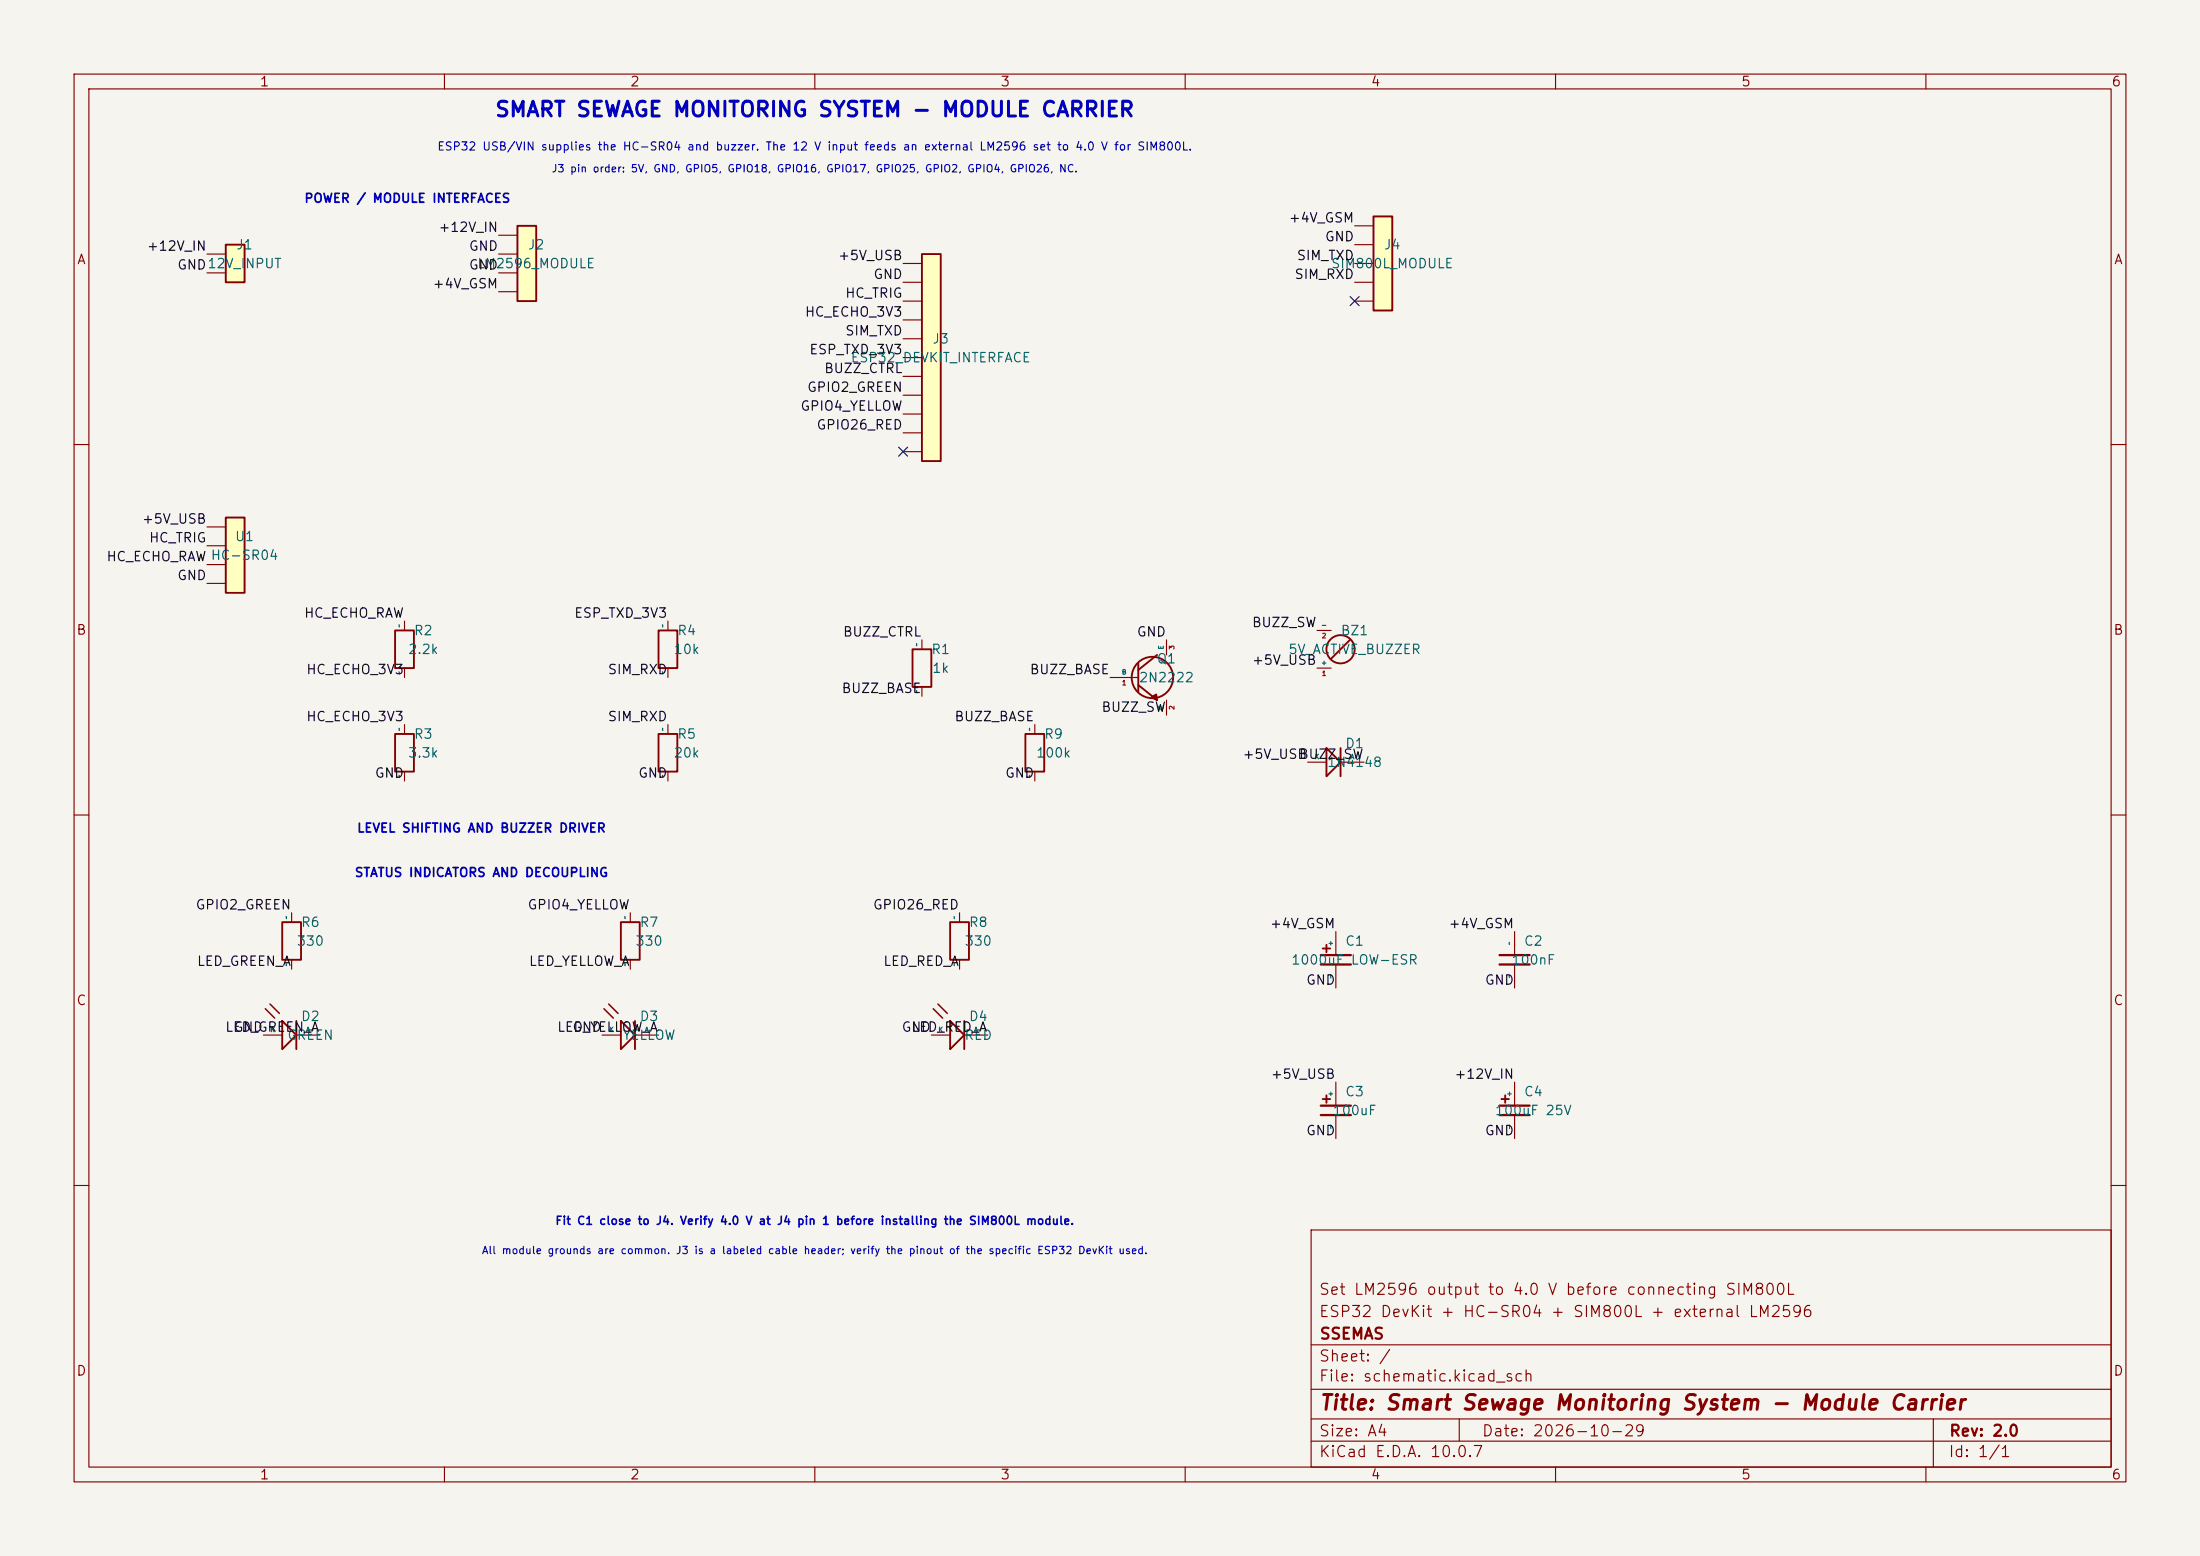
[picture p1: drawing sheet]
<svg xmlns="http://www.w3.org/2000/svg" width="297mm" height="210mm" viewBox="0 0 297 210" stroke-linecap="round" stroke-linejoin="round" font-family="sans-serif">
<path d="M0 0h297v210h-297z" fill="#f5f4ef" stroke="#f5f4ef" stroke-width=".14"/>
<g fill="none" stroke="#840000" stroke-width=".15">
<path d="M10 10h277v190h-277zM12 12h273v186h-273zM60 10v2M110 10v2M160 10v2M210 10v2M260 10v2M10 60h2M285 60h2M149.9 91.4h3.8M157.5 86.4v2M157.5 94.5v2"/>
<path d="M10 110h2M285 110h2M85.1 123.2v1.3M85.1 129.5v1.3M10 160h2M177 166h108v32h-108zM285 160h2M60 198v2M110 198v2M160 198v2M177 194.5h108M177 191.5h108"/>
<path d="M177 187.5h108M177 181.5h108M197 191.5v3M210 198v2M260 198v2M261 191.5v6.5"/>
</g>
<g fill="none" stroke="#840000" stroke-width=".25">
<path d="M153.7 92.5l2.5 2M153.7 89.5v3.8M156.2 88.4l-2.5 2M83.8 124.5h2.6v5h-2.6z"/>
<circle cx="155.6" cy="91.4" r="2.79"/>
</g>
<path d="M155.4 94.1l.7-.4 .1 .8z" fill="#840000" stroke="#840000" stroke-width=".25"/>
<path d="M30.5 33h2.5v5.1h-2.5z" fill="#ffffc2"/>
<path d="M30.5 33h2.5v5.1h-2.5z" fill="none" stroke="#840000" stroke-width=".25"/>
<path d="M27.9 34.3h2.6M27.9 36.8h2.6" fill="none" stroke="#840000" stroke-width=".15"/>
<path d="M30.5 69.9h2.5v10.1h-2.5z" fill="#ffffc2"/>
<path d="M30.5 69.9h2.5v10.1h-2.5z" fill="none" stroke="#840000" stroke-width=".25"/>
<path d="M27.9 71.1h2.6M27.9 73.7h2.6M27.9 76.2h2.6M27.9 78.7h2.6" fill="none" stroke="#840000" stroke-width=".15"/>
<path d="M124.5 34.3h2.5v27.9h-2.5z" fill="#ffffc2"/>
<path d="M124.5 34.3h2.5v27.9h-2.5zM53.3 85.1h2.6v5.1h-2.6zM53.3 99.1h2.6v5h-2.6zM38.1 124.5h2.5v5h-2.5zM38.1 137.8l1.9 1.9-1.9 1.9zM40 137.8v3.8" fill="none" stroke="#840000" stroke-width=".25"/>
<g fill="none" stroke="#840000" stroke-width=".15">
<path d="M121.9 35.6h2.6M121.9 38.1h2.6M121.9 40.6h2.6M121.9 43.2h2.6M121.9 45.7h2.6M121.9 48.3h2.6M121.9 50.8h2.6M121.9 53.3h2.6M121.9 55.9h2.6M121.9 58.4h2.6M121.9 61h2.6M54.6 83.8v1.3"/>
<path d="M54.6 90.2v1.2M54.6 97.8v1.3M54.6 104.1v1.3M35.6 139.7h2.5M39.4 123.2v1.3M39.4 129.5v1.3M40 139.7h3.2"/>
</g>
<path d="M35.8 136.1l1.3 1.3M36.4 135.5l1.3 1.3" fill="none" stroke="#840000" stroke-width=".2"/>
<path d="M69.8 30.5h2.6v10.1h-2.6z" fill="#ffffc2"/>
<path d="M69.8 30.5h2.6v10.1h-2.6zM88.9 99.1h2.5v5h-2.5zM88.9 85.1h2.5v5.1h-2.5zM123.2 87.6h2.5v5.1h-2.5zM179.1 101l1.9 1.9-1.9 1.9zM181 101v3.8M128.3 124.5h2.5v5h-2.5zM178.6 128h1M179.1 127.5v1M178.6 148.3h1M179.1 147.8v1" fill="none" stroke="#840000" stroke-width=".25"/>
<g fill="none" stroke="#840000" stroke-width=".15">
<path d="M67.3 31.8h2.5M67.3 34.3h2.5M67.3 36.8h2.5M67.3 39.4h2.5M90.2 83.8v1.3M90.2 90.2v1.2M90.2 97.8v1.3M124.5 86.4v1.2M124.5 92.7v1.3M90.2 104.1v1.3M176.5 102.9h2.6M181 102.9h3.1"/>
<path d="M129.5 123.2v1.3M129.5 129.5v1.3M180.3 125.7v3.2M180.3 130.2v3.2M180.3 146.1v3.1M180.3 150.5v3.2"/>
</g>
<path d="M178.3 128.9h4.1M178.3 130.2h4.1M178.3 149.2h4.1M178.3 150.5h4.1" fill="none" stroke="#840000" stroke-width=".3"/>
<path d="M185.4 29.2h2.6v12.7h-2.6z" fill="#ffffc2"/>
<g fill="none" stroke="#840000" stroke-width=".25">
<path d="M185.4 29.2h2.6v12.7h-2.6zM138.4 99.1h2.6v5h-2.6zM182.2 86.4l-2.5 2.5M83.8 137.8l1.9 1.9-1.9 1.9zM85.7 137.8v3.8M128.3 137.8l1.9 1.9-1.9 1.9zM130.2 137.8v3.8M202.7 148.3h1M203.2 147.8v1"/>
<circle cx="181" cy="87.6" r="1.9"/>
</g>
<g fill="none" stroke="#840000" stroke-width=".15">
<path d="M182.9 30.5h2.5M182.9 33h2.5M182.9 35.6h2.5M182.9 38.1h2.5M182.9 40.6h2.5M139.7 97.8v1.3M177.8 90.2h1.9M177.8 85.1h1.9M139.7 104.1v1.3M81.3 139.7h2.5M85.7 139.7h3.2M125.7 139.7h2.6"/>
<path d="M130.2 139.7h3.1M204.5 125.7v3.2M204.5 130.2v3.2M204.5 146.1v3.1M204.5 150.5v3.2"/>
</g>
<path d="M202.4 128.9h4.1M202.4 130.2h4.1M202.4 149.2h4.1M202.4 150.5h4.1" fill="none" stroke="#840000" stroke-width=".3"/>
<path d="M81.5 136.1l1.3 1.3M82.2 135.5l1.2 1.3M126 136.1l1.3 1.3M126.6 135.5l1.3 1.3" fill="none" stroke="#840000" stroke-width=".2"/>
<path d="M182.3 40l1.2 1.2M183.5 40l-1.2 1.2M121.3 60.4l1.2 1.2M122.5 60.4l-1.2 1.2" fill="none" stroke="#000084" stroke-width=".15"/>
<text font-size="2" fill="#0000c2" x="66.7" y="16.3">SMART SEWAGE MONITORING SYSTEM - MODULE CARRIER</text>
<text font-size="2" fill="#840000" x="178" y="190.8">Title: Smart Sewage Monitoring System - Module Carrier</text>
<g font-size="1.5" fill="#840000">
<text x="178" y="178.1">ESP32 DevKit + HC-SR04 + SIM800L + external LM2596</text>
<text x="178" y="175.1">Set LM2596 output to 4.0 V before connecting SIM800L</text>
<text x="178" y="184.1">Sheet: /</text>
<text x="178" y="181.1">SSEMAS</text>
<text x="178" y="186.8">File: schematic.kicad_sch</text>
<text x="178" y="197">KiCad E.D.A. 10.0.7</text>
<text x="178" y="194.2">Size: A4</text>
<text x="200" y="194.2">Date: 2026-10-29</text>
<text x="263" y="197">Id: 1/1</text>
<text x="263" y="194.2">Rev: 2.0</text>
</g>
<g font-size="1.3" fill="#840000">
<text x="35" y="12">1</text>
<text x="85" y="12">2</text>
<text x="135" y="12">3</text>
<text x="185" y="12">4</text>
<text x="235" y="12">5</text>
<text x="285" y="12">6</text>
<text x="10.3" y="36">A</text>
<text x="285.3" y="36">A</text>
<text x="10.2" y="86">B</text>
<text x="285.2" y="86">B</text>
<text x="10.2" y="136">C</text>
<text x="285.2" y="136">C</text>
<text x="10.2" y="186">D</text>
<text x="285.2" y="186">D</text>
<text x="35" y="200">1</text>
<text x="85" y="200">2</text>
<text x="135" y="200">3</text>
<text x="185" y="200">4</text>
<text x="235" y="200">5</text>
<text x="285" y="200">6</text>
</g>
<g font-size="1.3" fill="#0f0f0f">
<text x="19.7" y="34.2">+12V_IN</text>
<text x="59.1" y="31.6">+12V_IN</text>
<text x="63.2" y="34.2">GND</text>
<text x="113" y="35.4">+5V_USB</text>
<text x="173.9" y="30.4">+4V_GSM</text>
<text x="175" y="35.4">SIM_TXD</text>
<text x="178.8" y="32.9">GND</text>
<text x="23.8" y="36.7">GND12V_INPUT</text>
<text x="58.3" y="39.2">+4V_GSM</text>
<text x="63.2" y="36.7">GND</text>
<text x="114" y="40.5">HC_TRIG</text>
<text x="117.8" y="38">GND</text>
<text x="174.7" y="38">SIM_RXD</text>
<text x="108.6" y="43.1">HC_ECHO_3V3</text>
<text x="114" y="45.6">SIM_TXD</text>
<text x="108.9" y="53.2">GPIO2_GREEN</text>
<text x="109.2" y="48.1">ESP_TXD_3V3</text>
<text x="111.2" y="50.7">BUZZ_CTRL</text>
<text x="108" y="55.8">GPIO4_YELLOW</text>
<text x="110.1" y="58.3">GPIO26_RED</text>
<text x="19.1" y="71">+5V_USB</text>
<text x="14.3" y="76.1">HC_ECHO_RAW HC-SR04</text>
<text x="20" y="73.5">HC_TRIG</text>
<text x="23.8" y="78.6">GND</text>
<text x="41" y="83.7">HC_ECHO_RAW</text>
<text x="77.4" y="83.7">ESP_TXD_3V3</text>
<text x="113.7" y="86.2">BUZZ_CTRL</text>
<text x="153.4" y="86.2">GND</text>
<text x="168.9" y="85">BUZZ_SW</text>
<text x="41.3" y="91.3">HC_ECHO_3V3</text>
<text x="82" y="91.3">SIM_RXD</text>
<text x="113.5" y="93.9">BUZZ_BASE</text>
<text x="138.9" y="91.3">BUZZ_BASE</text>
<text x="168.9" y="90">+5V_USB</text>
<text x="41.3" y="97.7">HC_ECHO_3V3</text>
<text x="82" y="97.7">SIM_RXD</text>
<text x="128.8" y="97.7">BUZZ_BASE</text>
<text x="148.6" y="96.4">BUZZ_SW</text>
<text x="50.5" y="105.3">GND</text>
<text x="86.1" y="105.3">GND</text>
<text x="135.6" y="105.3">GND</text>
<text x="167.7" y="102.7">+5V_USB</text>
<text x="175.3" y="102.7">BUZZ_SW</text>
<text x="26.3" y="123.1">GPIO2_GREEN</text>
<text x="71.1" y="123.1">GPIO4_YELLOW</text>
<text x="117.8" y="123.1">GPIO26_RED</text>
<text x="171.3" y="125.6">+4V_GSM</text>
<text x="195.5" y="125.6">+4V_GSM</text>
<text x="26.5" y="130.7">LED_GREEN_A</text>
<text x="71.3" y="130.7">LED_YELLOW_A</text>
<text x="119.2" y="130.7">LED_RED_A</text>
<text x="176.2" y="133.2">GND</text>
<text x="200.4" y="133.2">GND</text>
<text x="30.3" y="139.6">LED_GREEN_A</text>
<text x="31.5" y="139.6">GND</text>
<text x="75.1" y="139.6">LED_YELLOW_A</text>
<text x="77.2" y="139.6">GND</text>
<text x="121.6" y="139.6">GND</text>
<text x="123" y="139.6">LED_RED_A</text>
<text x="171.5" y="145.9">+5V_USB</text>
<text x="196.3" y="145.9">+12V_IN</text>
<text x="176.2" y="153.5">GND</text>
<text x="200.4" y="153.5">GND</text>
</g>
<g font-size="1.3" fill="#006464">
<text x="31.8" y="34">J1</text>
<text x="71.2" y="34">J2</text>
<text x="186.7" y="34">J4</text>
<text x="64.3" y="36.5">LM2596_MODULE</text>
<text x="179.6" y="36.5">SIM800L_MODULE</text>
<text x="125.8" y="46.7">J3</text>
<text x="114.7" y="49.2">ESP32_DEVKIT_INTERFACE</text>
<text x="31.6" y="73.4">U1</text>
<text x="55" y="88.6">2.2k</text>
<text x="55.8" y="86.1">R2</text>
<text x="90.9" y="88.6">10k</text>
<text x="91.3" y="86.1">R4</text>
<text x="125.6" y="88.6">R1</text>
<text x="156.1" y="89.9">Q1</text>
<text x="173.8" y="88.6">5V_ACTIVE_BUZZER</text>
<text x="180.9" y="86.1">BZ1</text>
<text x="125.8" y="91.1">1k</text>
<text x="153.7" y="92.4">2N2222</text>
<text x="55.8" y="100">R3</text>
<text x="91.3" y="100">R5</text>
<text x="140.9" y="100">R9</text>
<text x="181.5" y="101.3">D1</text>
<text x="55" y="102.6">3.3k</text>
<text x="90.9" y="102.6">20k</text>
<text x="139.8" y="102.6">100k</text>
<text x="179.1" y="103.8">1N4148</text>
<text x="40.5" y="125.4">R6</text>
<text x="86.3" y="125.4">R7</text>
<text x="130.7" y="125.4">R8</text>
<text x="40" y="128">330</text>
<text x="85.7" y="128">330</text>
<text x="130.1" y="128">330</text>
<text x="174.2" y="130.5">1000uF LOW-ESR</text>
<text x="181.5" y="128">C1</text>
<text x="203.9" y="130.5">100nF</text>
<text x="205.6" y="128">C2</text>
<text x="38.7" y="140.7">GREEN</text>
<text x="40.5" y="138.1">D2</text>
<text x="84" y="140.7">YELLOW</text>
<text x="86.3" y="138.1">D3</text>
<text x="130.1" y="140.7">RED</text>
<text x="130.7" y="138.1">D4</text>
<text x="181.5" y="148.3">C3</text>
<text x="205.6" y="148.3">C4</text>
<text x="179.8" y="150.8">100uF</text>
<text x="201.7" y="150.8">100uF 25V</text>
</g>
<g font-size="1.2" fill="#0000c2">
<text x="41" y="27.7">POWER / MODULE INTERFACES</text>
<text x="48.1" y="112.7">LEVEL SHIFTING AND BUZZER DRIVER</text>
<text x="47.8" y="118.7">STATUS INDICATORS AND DECOUPLING</text>
</g>
<g font-size="1.1" fill="#0000c2">
<text x="58.9" y="20.6">ESP32 USB/VIN supplies the HC-SR04 and buzzer. The 12 V input feeds an external LM2596 set to 4.0 V for SIM800L.</text>
<text x="74.9" y="165.6">Fit C1 close to J4. Verify 4.0 V at J4 pin 1 before installing the SIM800L module.</text>
</g>
<g font-size="1" fill="#0000c2">
<text x="74.4" y="23.5">J3 pin order: 5V, GND, GPIO5, GPIO18, GPIO16, GPIO17, GPIO25, GPIO2, GPIO4, GPIO26, NC.</text>
<text x="65" y="169.5">All module grounds are common. J3 is a labeled cable header; verify the pinout of the specific ESP32 DevKit used.</text>
</g>
<g font-size=".6" fill="#006464">
<text x="54.4" y="84.7" transform="rotate(-90 54.4 84.7)">~</text>
<text x="89.9" y="84.7" transform="rotate(-90 89.9 84.7)">~</text>
<text x="124.2" y="87.3" transform="rotate(-90 124.2 87.3)">~</text>
<text x="157.2" y="87.7" transform="rotate(-90 157.2 87.7)">E</text>
<text x="178.3" y="89.9">+</text>
<text x="178.3" y="84.8">-</text>
<text x="54.4" y="91.1" transform="rotate(-90 54.4 91.1)">~</text>
<text x="89.9" y="91.1" transform="rotate(-90 89.9 91.1)">~</text>
<text x="124.2" y="93.6" transform="rotate(-90 124.2 93.6)">~</text>
<text x="151.4" y="91.2">B</text>
<text x="157.2" y="95.9" transform="rotate(-90 157.2 95.9)">C</text>
<text x="54.4" y="98.7" transform="rotate(-90 54.4 98.7)">~</text>
<text x="89.9" y="98.7" transform="rotate(-90 89.9 98.7)">~</text>
<text x="139.5" y="98.7" transform="rotate(-90 139.5 98.7)">~</text>
<text x="54.4" y="105.1" transform="rotate(-90 54.4 105.1)">~</text>
<text x="89.9" y="105.1" transform="rotate(-90 89.9 105.1)">~</text>
<text x="139.5" y="105.1" transform="rotate(-90 139.5 105.1)">~</text>
<text x="177.4" y="102.6">K</text>
<text x="182.2" y="102.6">A</text>
<text x="39.1" y="124.1" transform="rotate(-90 39.1 124.1)">~</text>
<text x="84.8" y="124.1" transform="rotate(-90 84.8 124.1)">~</text>
<text x="129.3" y="124.1" transform="rotate(-90 129.3 124.1)">~</text>
<text x="39.1" y="130.5" transform="rotate(-90 39.1 130.5)">~</text>
<text x="84.8" y="130.5" transform="rotate(-90 84.8 130.5)">~</text>
<text x="129.3" y="130.5" transform="rotate(-90 129.3 130.5)">~</text>
<text x="180.1" y="127.8" transform="rotate(-90 180.1 127.8)">+</text>
<text x="204.2" y="127.6" transform="rotate(-90 204.2 127.6)">~</text>
<text x="180.1" y="132.2" transform="rotate(-90 180.1 132.2)">-</text>
<text x="204.2" y="132.1" transform="rotate(-90 204.2 132.1)">~</text>
<text x="36.4" y="139.5">K</text>
<text x="41.3" y="139.5">A</text>
<text x="82.2" y="139.5">K</text>
<text x="87" y="139.5">A</text>
<text x="126.6" y="139.5">K</text>
<text x="131.4" y="139.5">A</text>
<text x="180.1" y="148.1" transform="rotate(-90 180.1 148.1)">+</text>
<text x="204.2" y="148.1" transform="rotate(-90 204.2 148.1)">+</text>
<text x="180.1" y="152.5" transform="rotate(-90 180.1 152.5)">-</text>
<text x="204.2" y="152.5" transform="rotate(-90 204.2 152.5)">-</text>
</g>
<g font-size=".6" fill="#a90000">
<text x="158.7" y="87.7" transform="rotate(-90 158.7 87.7)">3</text>
<text x="178.4" y="86.3">2</text>
<text x="151.4" y="92.6">1</text>
<text x="158.7" y="95.9" transform="rotate(-90 158.7 95.9)">2</text>
<text x="178.4" y="91.4">1</text>
</g>
</svg>
